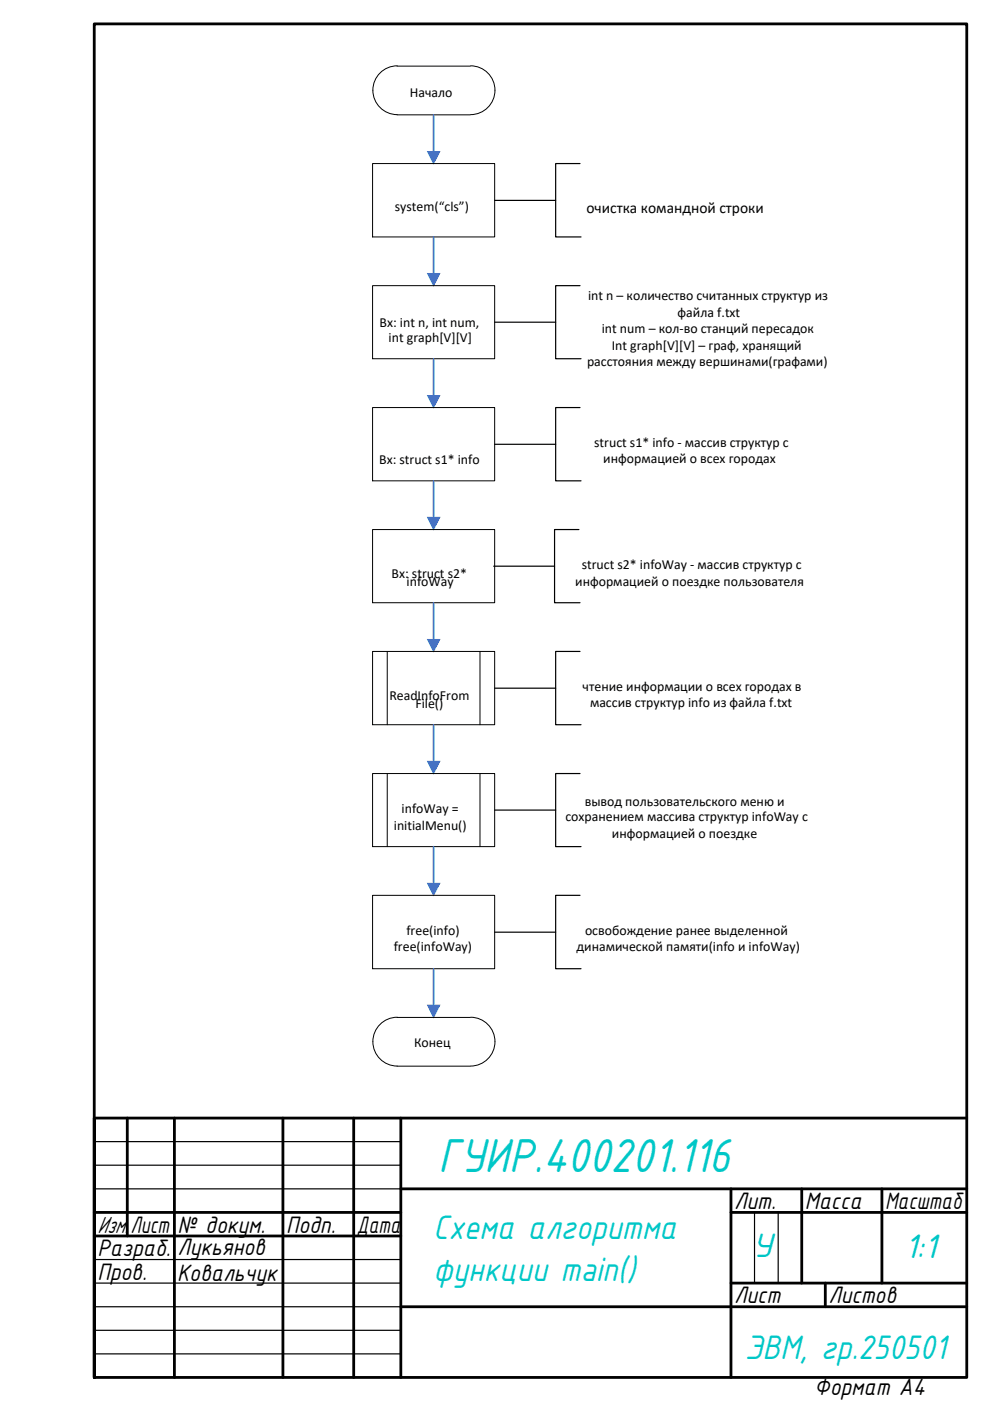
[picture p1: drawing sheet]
<svg xmlns="http://www.w3.org/2000/svg" width="210mm" height="297mm" viewBox="0 0 210 297" stroke-linecap="round" stroke-linejoin="round" font-family="sans-serif">
<!-- layer: 0 -->
<g fill="none" stroke="#000" stroke-width=".59">
<path d="M27 237.1v25M37 237.1v54.9M60 237.1v54.9M75 237.1v54.9M85 237.1v54.9M205 237.1h-185v54.9h185v-286.9h-185v286.9M20 257.1h65M85 252.1h120M155 257.1h50M155 252.1v39.9M170 252.1v19.9M187 252.1v19.9"/>
<path d="M20 262.1h65M85 277.1h120M155 272h50M175 272v5.1"/>
</g>
<path d="M20 242h65M20 247h65M20 252.1h65M155 252.1v5M160 257.1v14.9M165 257.1v14.9M20 267h65M20 272h65M20 277.1h65M20 282.1h65M20 287h65" fill="none" stroke="#000" stroke-width=".25"/>
<g fill="#fff" stroke="#fff" stroke-width=".21">
<path d="M84.2 14l16.1 .1zM83.5 14.1h16.8zM83.5 14.1l17.4 .1zM82.9 14.2h18zM82.9 14.2l18.7 .2-.7-.2zM82.3 14.4l.6-.2 18.7 .2zM82.3 14.4l19.8 .2-.5-.2zM81.8 14.6l.5-.2 19.8 .2zM81.8 14.6l20.9 .3-.6-.3zM81.2 14.9l.6-.3 20.9 .3zM81.2 14.9l21.9 .4-.4-.4zM80.8 15.3l.4-.4 21.9 .4zM80.8 15.3l22.8 .5-.5-.5zM80.3 15.8l.5-.5 22.8 .5zM80.3 15.8l23.7 .4-.4-.4zM80.3 15.8l23.7 .4h-24.1zM79.9 16.2l24.4 .6-.3-.6zM79.9 16.2l24.4 .6h-24.7zM79.6 16.8l24.9 .5-.2-.5zM79.6 16.8l24.9 .5h-25.2zM79.3 17.3l25.4 .6-.2-.6zM79.3 17.3l25.4 .6h-25.5zM79.2 17.9l25.6 .6-.1-.6zM79.2 17.9l25.6 .6h-25.8zM79 18.5l25.9 .7-.1-.7zM79 18.5l25.9 .7h-25.9zM79 19.2l25.8 .6 .1-.6zM79 19.2l25.8 .6h-25.8zM79 19.8l25.7 .6 .1-.6zM79 19.8l25.7 .6h-25.5zM79.2 20.4l25.3 .6 .2-.6zM79.2 20.4l25.3 .6h-25.2zM79.3 21l25 .6 .2-.6zM79.3 21l25 .6h-24.7zM79.6 21.6l24.4 .5 .3-.5zM79.6 21.6l24.4 .5h-24.1zM79.9 22.1l23.7 .5 .4-.5zM79.9 22.1l23.7 .5h-23.3zM80.3 22.6l22.8 .4 .5-.4zM80.3 22.6l22.8 .4h-22.3zM80.8 23l21.9 .4 .4-.4zM80.8 23l21.9 .4h-21.5zM81.2 23.4l20.9 .4 .6-.4zM81.2 23.4l20.9 .4h-20.3zM81.8 23.8l19.8 .2 .5-.2zM81.8 23.8l19.8 .2h-19.3zM82.3 24l18.6 .2 .7-.2zM82.3 24l18.6 .2h-18zM82.9 24.2h18zM82.9 24.2l17.4 .1zM83.5 24.3h16.8zM83.5 24.3h16.2z"/>
<path d="M79 34.7v15.5l25.9-15.5zM79 50.2l25.9-15.5v15.5z"/>
<path d="M79 60.6v15.5l25.9-15.5zM79 76.1l25.9-15.5v15.5z"/>
<path d="M79 86.4v15.5l25.9-15.5zM79 101.9l25.9-15.5v15.5z"/>
<path d="M79 112.3v15.5l25.9-15.5zM79 127.8l25.9-15.5v15.5z"/>
<path d="M79 138.1v15.6l25.9-15.6zM79 153.7l25.9-15.6v15.6z"/>
<path d="M79 164v15.5l25.9-15.5zM79 179.5l25.9-15.5v15.5z"/>
<path d="M84.2 215.7l16.1 .1zM83.5 215.8h16.8zM83.5 215.8l17.4 .1zM82.9 215.9h18zM82.9 215.9l18.7 .2-.7-.2zM82.3 216.1l.6-.2 18.7 .2zM82.3 216.1l19.8 .2-.5-.2zM81.8 216.3l.5-.2 19.8 .2zM81.8 216.3l20.9 .3-.6-.3zM81.2 216.6l.6-.3 20.9 .3zM81.2 216.6l21.9 .4-.4-.4zM80.8 217l.4-.4 21.9 .4zM80.8 217l22.8 .5-.5-.5zM80.3 217.5l.5-.5 22.8 .5zM80.3 217.5l23.7 .5-.4-.5zM80.3 217.5l23.7 .5h-24.1zM79.9 218l24.4 .5-.3-.5zM79.9 218l24.4 .5h-24.7zM79.6 218.5l24.9 .6-.2-.6zM79.6 218.5l24.9 .6h-25.2zM79.3 219.1l25.4 .6-.2-.6zM79.3 219.1l25.4 .6h-25.5zM79.2 219.7l25.6 .6-.1-.6zM79.2 219.7l25.6 .6h-25.8zM79 220.3l25.9 .6-.1-.6zM79 220.3l25.9 .6h-25.9zM79 220.9l25.8 .6 .1-.6zM79 220.9l25.8 .6h-25.8zM79 221.5l25.7 .6 .1-.6zM79 221.5l25.7 .6h-25.5zM79.2 222.1l25.3 .6 .2-.6zM79.2 222.1l25.3 .6h-25.2zM79.3 222.7l25 .6 .2-.6zM79.3 222.7l25 .6h-24.7zM79.6 223.3l24.4 .5 .3-.5zM79.6 223.3l24.4 .5h-24.1zM79.9 223.8l23.7 .5 .4-.5zM79.9 223.8l23.7 .5h-23.3zM80.3 224.3l22.8 .5 .5-.5zM80.3 224.3l22.8 .5h-22.3zM80.8 224.8l21.9 .3 .4-.3zM80.8 224.8l21.9 .3h-21.5zM81.2 225.1l20.9 .4 .6-.4zM81.2 225.1l20.9 .4h-20.3zM81.8 225.5l19.8 .2 .5-.2zM81.8 225.5l19.8 .2h-19.3zM82.3 225.7l18.6 .2 .7-.2zM82.3 225.7l18.6 .2h-18zM82.9 225.9h18zM82.9 225.9l17.4 .1zM83.5 226h16.8zM83.5 226h16.2z"/>
<path d="M79 189.8v15.6l25.9-15.6zM79 205.4l25.9-15.6v15.6z"/>
</g>
<g fill="#4672c3" stroke="#4672c3" stroke-width=".21">
<path d="M90.7 135.6h2.5l-1.3 2.5z"/>
<path d="M90.7 161.4h2.5l-1.3 2.6z"/>
<path d="M90.7 109.7h2.5l-1.3 2.6z"/>
<path d="M90.7 83.9h2.5l-1.3 2.5z"/>
<path d="M90.7 58h2.5l-1.3 2.6z"/>
<path d="M90.7 32.1h2.5l-1.3 2.6z"/>
<path d="M90.7 187.3h2.5l-1.3 2.5z"/>
<path d="M90.7 213.1h2.5l-1.3 2.6z"/>
</g>
<g fill="none" stroke="#000" stroke-width=".21">
<path d="M84.2 14h15.5M84.2 14a5.2 5.2 0 0 0-5.1 5.1 5.2 5.2 0 0 0 5.1 5.2M99.8 14a5.2 5.2 0 0 1 5.1 5.1 5.2 5.2 0 0 1-5.1 5.2M79 34.7h25.9v15.5h-25.9zM84.2 24.3h15.5M79 60.6h25.9v15.5h-25.9zM79 86.4h25.9v15.5h-25.9zM79 112.3h25.9v15.5h-25.9zM79 138.1h25.9v15.6h-25.9zM82.1 138.1v15.6M101.8 138.1v15.6M79 164h25.9v15.5h-25.9z"/>
<path d="M82.1 164v15.5M101.8 164v15.5M79 189.8h25.9v15.6h-25.9zM84.2 215.7h15.5M84.2 215.7a5.2 5.2 0 0 0-5.1 5.1M99.8 215.7a5.2 5.2 0 0 1 5.1 5.1M79.1 220.9a5.2 5.2 0 0 0 5.1 5.1M84.2 226h15.5M104.9 220.9a5.2 5.2 0 0 1-5.1 5.1"/>
</g>
<g fill="none" stroke="#000" stroke-width=".25">
<path d="M123 34.7h-5.2v15.5h5.4M104.9 42.5h12.9M104.9 68.3h12.9M123 60.6h-5.2v15.5h5.4M104.9 94.2h12.9M123 86.4h-5.2v15.5h5.4M122.7 112.3h-5.1v15.5h5.4M104.7 120h12.9M123 138.1h-5.2v15.6h5.4M104.9 145.9h12.9M104.9 171.8h12.9M123 164h-5.2v15.5h5.4"/>
<path d="M104.9 197.6h12.9M123 189.8h-5.2v15.6h5.4"/>
</g>
<path d="M91.9 24.3v8.2M91.9 50.2v8.1M91.9 76.1v8.1M91.9 101.9v8.2M91.9 127.8v8.1M91.9 153.7v8.1M91.9 179.5v8.1M91.9 205.4v8.1" fill="none" stroke="#4672c3" stroke-width=".36"/>
<text font-size="10.9" fill="#00c7c7" x="92.9" y="248.6">ГУИР.400201.116</text>
<g font-size="7.8" fill="#00c7c7">
<text x="91.8" y="262.7">Схема алгоритма</text>
<text x="91.8" y="271.6">функции main()</text>
<text x="157.9" y="288.1">ЭВМ, гр.250501</text>
</g>
<g font-size="7.8" fill="#00c5c5">
<text x="159.4" y="266.6">У</text>
<text x="191.8" y="266.8">1:1</text>
</g>
<g font-size="5.4">
<text x="155.7" y="256.4">Лит.</text>
<text x="170.6" y="256.4">Масса</text>
<text x="187.7" y="256.4">Масштаб</text>
<text x="20.7" y="261.4">Изм.</text>
<text x="27.7" y="261.4">Лист</text>
<text x="37.7" y="261.4">№ докум.</text>
<text x="60.7" y="261.4">Подп.</text>
<text x="75.6" y="261.4">Дата</text>
<text x="20.7" y="266.3">Разраб.</text>
<text x="37.6" y="266">Лукьянов</text>
<text x="20.7" y="271.3">Пров.</text>
<text x="37.5" y="271.5">Ковальчук</text>
<text x="155.7" y="276.3">Лист</text>
<text x="175.7" y="276.3">Листов</text>
<text x="172.7" y="295.9">Формат А4</text>
</g>
<text font-size="3.3" x="124.3" y="45.1">очистка командной строки</text>
<g font-size="2.9">
<text x="86.9" y="20.7">Начало</text>
<text x="83.7" y="44.8">system(“cls”)</text>
<text x="124.7" y="63.7">int n – количество считанных структур из</text>
<text x="80.5" y="69.3">Вх: int n, int num,</text>
<text x="127.6" y="70.7">int num – кол-во станций пересадок</text>
<text x="143.7" y="67.2">файла f.txt</text>
<text x="82.4" y="72.4">int graph[V][V]</text>
<text x="124.5" y="77.7">расстояния между вершинами(графами)</text>
<text x="129.7" y="74.2">Int graph[V][V] – граф, хранящий</text>
<text x="126" y="94.8">struct s1* info - массив структур с</text>
<text x="80.4" y="98.5">Вх: struct s1* info</text>
<text x="127.9" y="98.3">информацией о всех городах</text>
<text x="83" y="122.6">Вх: struct s2*</text>
<text x="86.2" y="124.1">infoWay</text>
<text x="122" y="124.1">информацией о поездке пользователя</text>
<text x="123.3" y="120.7">struct s2* infoWay - массив структур с</text>
<text x="82.5" y="148.4">ReadInfoFrom</text>
<text x="123.5" y="146.5">чтение информации о всех городах в</text>
<text x="125.1" y="150">массив структур info из файла f.txt</text>
<text x="88.1" y="150.1">File()</text>
<text x="85.2" y="172.4">infoWay =</text>
<text x="124" y="170.8">вывод пользовательского меню и</text>
<text x="83.5" y="176">initialMenu()</text>
<text x="119.9" y="174.1">сохранением массива структур infoWay c</text>
<text x="129.8" y="177.6">информацией о поездке</text>
<text x="83.5" y="201.7">free(infoWay)</text>
<text x="86.2" y="198.3">free(info)</text>
<text x="122.2" y="201.7">динамической памяти(info и infoWay)</text>
<text x="124" y="198.2">освобождение ранее выделенной</text>
<text x="87.8" y="222.1">Конец</text>
</g>
</svg>
